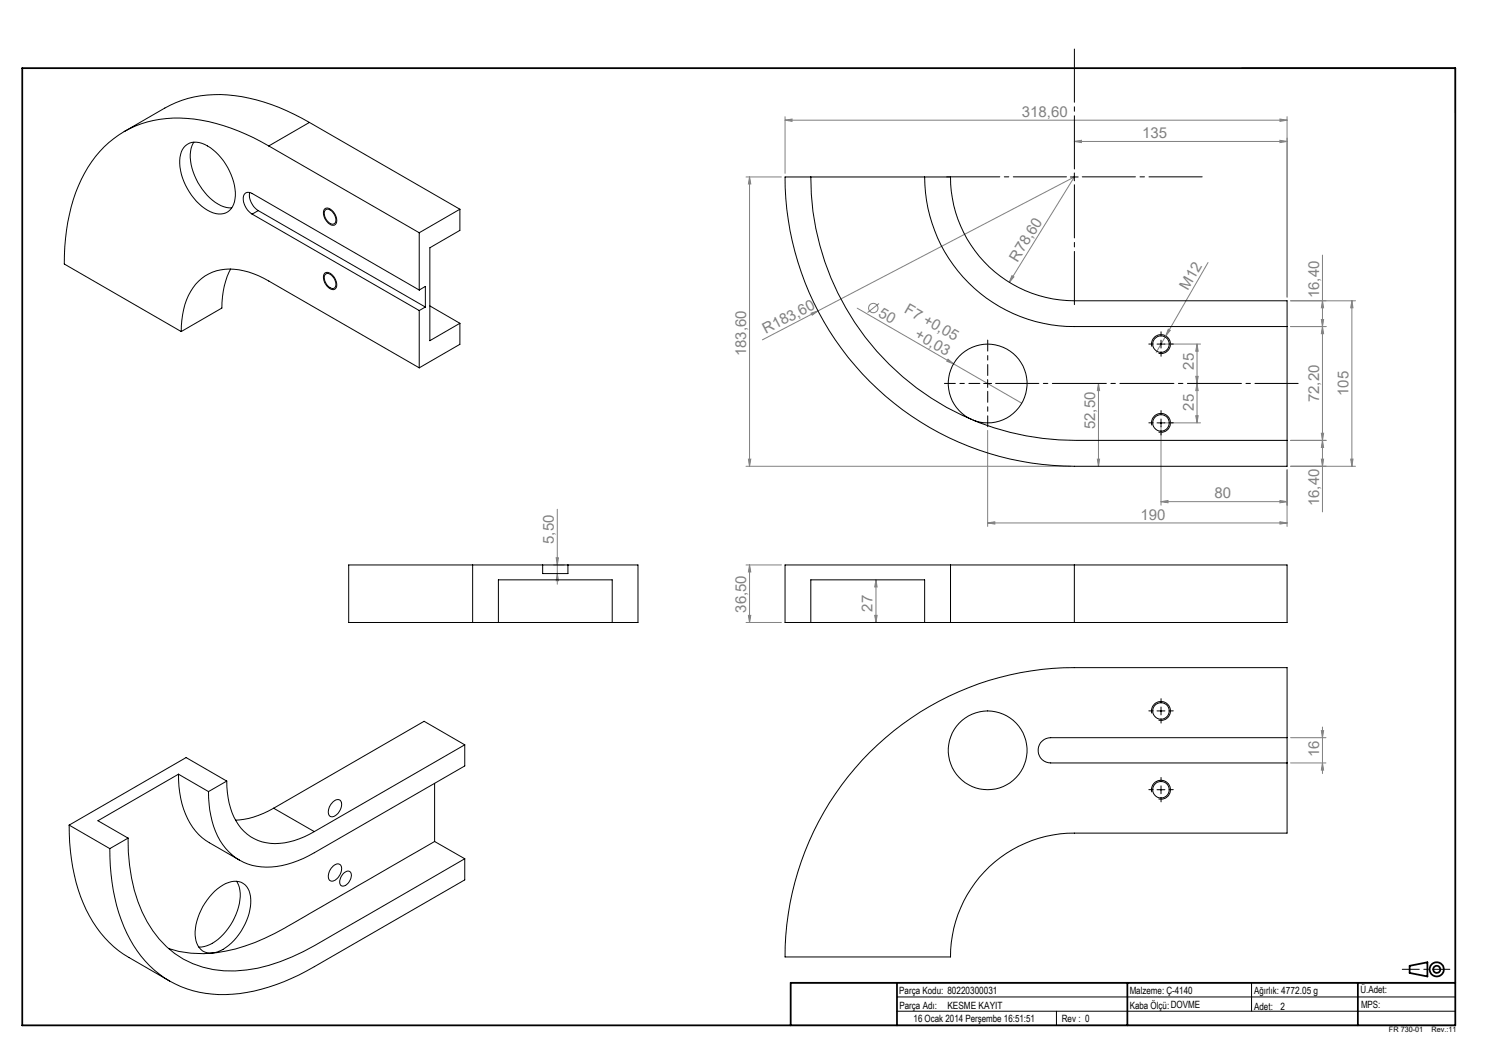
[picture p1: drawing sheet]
<svg xmlns="http://www.w3.org/2000/svg" width="420mm" height="297mm" viewBox="0 0 420 297" stroke-linecap="round" stroke-linejoin="round" font-family="sans-serif">
<g fill="none" stroke="#000" stroke-width=".5">
<path d="M6.3 19.2h404.2v270h-404.2zM253 277.2v12M318 277.2v12M383 277.2v12M397.6 272.4l5-1v4l-5-1zM410.5 277.2h-187.5v12"/>
<circle cx="405.3" cy="273.4" r="1.01"/>
<circle cx="405.3" cy="273.4" r="2"/>
</g>
<g fill="none" stroke="#000" stroke-width=".28">
<path d="M350.2 19.2h60.3v12.6M91.5 59a1.84 1.84 0 0 1 2.7 1 2.54 2.54 0 0 1 .1 3.5 3.3 3.3 0 0 1-3.1-3.3zM301.9 49.9h2.2M303 48.8v2.2M91.5 77.1a2.11 2.11 0 0 1 2.9 1.4 2.11 2.11 0 0 1-.2 3.2 3.3 3.3 0 0 1-2.7-4.6zM324.9 97.8a2.66 2.66 0 0 1 2.3-3.4 2.66 2.66 0 0 1 2.9 2.9 2.66 2.66 0 0 1-3.3 2.3M326.4 97h2.2M327.5 96v2.2M277.5 108.2h2.2M278.6 107.1v2.2M324.9 120a2.66 2.66 0 0 1 2.3-3.4 2.66 2.66 0 0 1 2.9 2.9 2.66 2.66 0 0 1-3.3 2.3M326.4 119.3h2.2"/>
<path d="M327.5 118.2v2.2M327.5 199.4v2.2M324.9 201.2a2.66 2.66 0 0 1 2.3-3.3 2.66 2.66 0 0 1 2.9 2.9 2.66 2.66 0 0 1-3.3 2.3M326.4 200.5h2.2M94 226.1a1.34 1.34 0 0 1 1.8-.5 1.34 1.34 0 0 1 .5 1.9 3.3 3.3 0 0 1-3 2.8 2.59 2.59 0 0 1 .4-3.9zM324.9 223.4a2.66 2.66 0 0 1 2.3-3.3 2.66 2.66 0 0 1 2.9 2.9 2.66 2.66 0 0 1-3.3 2.3M326.4 222.7h2.2M327.5 221.6v2.3M94 244.3a1.34 1.34 0 0 1 1.8-.5 1.34 1.34 0 0 1 .5 1.8 3.4 3.4 0 0 1-2.9 2.9 1.98 1.98 0 0 1-.4-3zM223 277.2h187.5M353 277.2v8M223 289.2h187.5"/>
<path d="M253 285.2h157.5M253 281.2h157.5M298 285.2v4"/>
</g>
<path d="M395.5 273.4h13.5" fill="none" stroke="#000" stroke-width=".28" stroke-dasharray="15.2 1.3 1.3 1.3" stroke-dashoffset="10.4"/>
<g fill="none" stroke="#808080" stroke-width=".28">
<path d="M221.4 33.9l2-.3v.6zM221.4 32.9v16M221.4 33.9h141.6M303 39.9l2-.3v.6zM303 39.9h60M361 39.6l2 .3-2 .3zM361 33.6l2 .3-2 .3zM363 32.9v50.9M210.4 49.9h10M211.4 49.9l.4 2h-.7zM211.4 49.9v81.6M284.7 79.6l18.3-29.7-72.3 37.8"/>
<path d="M285.4 77.7l.6 .4-1.3 1.5zM340.7 74l-11.9 20.8M373 72v72.4M228.8 88.3l1.9-.6-1.6 1.2zM230.7 87.7l-15.6 8.1M241.8 86.9l46.4 26.8M247.9 85.6l-3.2 2.6M328.5 97h10.1M328.8 94.8l-2.7 4.6M329.5 92.8l.6 .4-1.3 1.6zM337.6 97l.4 2.1h-.7zM337.6 97v22.3"/>
<path d="M364 92.1h10.1M372.7 90.1h.6l-.3 2zM373 84.8l.3 2h-.6zM373 92.1l.3 2h-.6zM381.3 84.8l.3 2h-.6zM381.3 84.8v46.7M382.3 84.8h-18.3M267.4 101.3l1.6 1.3-1.9-.7zM309.8 108.2l.4 2h-.7zM309.8 108.2v23.3M328.5 119.3h10.1M337.3 106.1h.7l-.4 2.1z"/>
<path d="M337.3 117.3h.7l-.4 2zM337.6 108.2l.4 2h-.7zM210.4 131.5h91.6M211.1 129.5h.7l-.4 2zM278.6 121.4v27.1M309.5 129.5h.7l-.4 2zM327.5 120.3v22.2M363 132.5v16M364 124.2h10.1M372.7 129.5h.6l-.3 2zM372.7 122.2h.6l-.3 2zM373 124.2l.3 2h-.6z"/>
<path d="M381 129.5h.6l-.3 2zM382.3 131.5h-18.3M156.2 159.3h3M156.9 157.3h.6l-.3 2zM157.2 143.6v21.2M210.4 159.3h10M211.4 159.3v16.3M211.4 159.3l.4 2h-.7zM278.6 147.5l2-.3v.6zM278.6 147.5h84.4M327.5 141.5l2-.3v.6zM327.5 141.5h35.5"/>
<path d="M361 141.2l2 .3-2 .3zM361 147.2l2 .3-2 .3zM157.2 161.8l.3 2h-.6zM210.4 175.6h10M211.1 173.6h.7l-.4 2zM246.1 175.6h13.7M246.7 173.6h.7l-.3 2zM247.1 163.5l.3 2.1h-.7zM247.1 163.5v12.1M364 215.2h10M364 208.1h10M372.7 206.1h.6l-.3 2z"/>
<path d="M373 215.2l.3 2h-.6zM373 205.1v13.1"/>
<circle cx="246.3" cy="86.9" r="1.33"/>
</g>
<g fill="none" stroke="#000" stroke-width=".28" stroke-dasharray="15.2 1.3 1.3 1.3">
<path d="M325.3 97h-1.3M327.5 99.3v1.2M327.5 94.8v-1.2M329.7 97h1.2M325.3 119.3h-1.3M327.5 117v-1.2M329.7 119.3h1.2M327.5 121.5v1.2M327.5 198.3v-1.2M325.3 200.5h-1.3M327.5 202.7v1.2M329.7 200.5h1.2"/>
<path d="M325.3 222.7h-1.3M327.5 220.5v-1.2M327.5 224.9v1.3M329.7 222.7h1.2"/>
</g>
<path d="M276.4 108.1h-10M278.6 110.4v10M278.6 105.9v-10" fill="none" stroke="#000" stroke-width=".28" stroke-dasharray="15.2 1.3 1.3 1.3" stroke-dashoffset="12.1"/>
<path d="M280.8 108.1h85.4" fill="none" stroke="#000" stroke-width=".28" stroke-dasharray="15.2 1.3 1.3 1.3" stroke-dashoffset="3"/>
<path d="M300.8 49.9h-33.8M303 47.7v-33.9M303 52.1v33.8M305.3 49.9h33.8" fill="none" stroke="#000" stroke-width=".28" stroke-dasharray="15.2 1.3 1.3 1.3" stroke-dashoffset=".2"/>
<g fill="#808080">
<path d="M267.4 101.3l1.6 1.3-1.9-.7z"/>
<path d="M228.8 88.3l1.9-.6-1.6 1.2z"/>
<path d="M285.4 77.7l.6 .4-1.3 1.5z"/>
<path d="M329.5 92.8l.6 .4-1.3 1.6z"/>
<path d="M361 39.6l2 .3-2 .3zM303 39.9l2-.3v.6z"/>
<path d="M361 141.2l2 .3-2 .3zM327.5 141.5l2-.3v.6zM361 147.2l2 .3-2 .3zM278.6 147.5l2-.3v.6zM361 33.6l2 .3-2 .3zM221.4 33.9l2-.3v.6z"/>
<path d="M373 92.1l.3 2h-.6zM372.7 122.2h.6l-.3 2z"/>
<path d="M373 215.2l.3 2h-.6zM372.7 206.1h.6l-.3 2z"/>
<path d="M337.3 106.1h.7l-.4 2.1zM337.6 97l.4 2.1h-.7zM337.3 117.3h.7l-.4 2zM337.6 108.2l.4 2h-.7zM246.7 173.6h.7l-.3 2zM247.1 163.5l.3 2.1h-.7z"/>
<path d="M211.1 129.5h.7l-.4 2zM211.4 49.9l.4 2h-.7zM157.2 161.8l.3 2h-.6zM156.9 157.3h.6l-.3 2z"/>
<path d="M381 129.5h.6l-.3 2zM381.3 84.8l.3 2h-.6z"/>
<path d="M211.4 159.3l.4 2h-.7zM211.1 173.6h.7l-.4 2z"/>
<path d="M309.8 108.2l.4 2h-.7zM309.5 129.5h.7l-.4 2zM373 84.8l.3 2h-.6zM372.7 90.1h.6l-.3 2zM373 124.2l.3 2h-.6zM372.7 129.5h.6l-.3 2z"/>
</g>
<g fill="none" stroke="#000" stroke-width=".28">
<path d="M87.3 34.5a49.9 49.9 0 0 0-28.8-7.7 28.6 28.6 0 0 0-12 3.7l-11.5 6.6M87.3 34.5l-11.5 6.7M87.3 34.5l42.4 24.5M52.3 41.1a5.6 5.6 0 0 1 7 .6 17 17 0 0 1 7 14.4 4.5 4.5 0 0 1-7 3.6 16.8 16.8 0 0 1-8.5-15.3l.1-.8a4.5 4.5 0 0 1 1.4-2.5zM54.7 40.1a9.5 9.5 0 0 0-.2 8.3 15.2 15.2 0 0 0 9.4 10.1l1.5 .1M70.4 54.3a5.3 5.3 0 0 0 2.4 5.1M72.8 59.4l47.2 27.2M72.8 59.4l-1.7 1M75.8 41.2a49.9 49.9 0 0 0-28.8-7.8 29.2 29.2 0 0 0-24.9 19 55.9 55.9 0 0 0-4 22.1l33 19M75.8 41.2l42.5 24.4M91.8 59.2a1.98 1.98 0 0 1 2.6 1.5l.3 .9a1.14 1.14 0 0 1-.4 1.5 1.14 1.14 0 0 1-1.6-.3 2.83 2.83 0 0 1-.9-3.6zM129.7 59v6l-8.5 4.9v26.2l8.5-4.9"/>
<path d="M129.7 59l-11.4 6.6M221.4 49.9h46.7a35 35 0 0 0 34.9 34.9h60v46.7h-60a81.6 81.6 0 0 1-81.6-81.6zM228.7 49.9a74.4 74.4 0 0 0 74.6 74.3h59.7M260.8 49.9a42.2 42.2 0 0 0 42.2 42.2h60M65.1 75.9a23 23 0 0 0-2.5 11l-11.5 6.6M71.1 60.4a5 5 0 0 1-2.2-5.5 1.53 1.53 0 0 1 2.2-.3l47.2 27.2M71.1 60.4l47.2 27.2M91.8 77.3a2.05 2.05 0 0 1 2.6 1.5l.3 1a1.14 1.14 0 0 1-.4 1.5 1.14 1.14 0 0 1-1.6-.4 2.83 2.83 0 0 1-.9-3.6zM118.3 65.6v16.2M51.1 93.5a19.5 19.5 0 0 1 4.9-14.2 13.8 13.8 0 0 1 14.1-2.6l2.9 1.1 2.8 1.5 42.5 24.4M118.3 87.6v16.1M118.3 81.8l1.7-1v5.8"/>
<path d="M120 86.6l-1.7 1M121.2 86.3l8.5 4.9M129.7 91.2v5.9l-11.4 6.6M274 118.3a11.1 11.1 0 0 1-2.1-18.9 11.1 11.1 0 0 1 17.7 6.9 11.1 11.1 0 0 1-14.3 12.5l-.8-.3M133.3 159.3h-34.9v16.3h34.9M133.3 159.3h19.8M133.3 159.3v16.3M153.1 159.3h7.1M153.1 159.3v2.5h7.1v-2.5M160.2 159.3h19.8v16.3h-7.3v-12.1h-32.1v12.1h-7.3M268.1 159.3h34.9M268.1 159.3h-46.7v16.3h7.3v-12.1h32.1v12.1h7.3"/>
<path d="M268.1 159.3v16.3M303 159.3h60v16.3h-60M303 159.3v16.3M140.7 175.6h31.9M228.7 175.6h32M268.1 175.6h34.9M50.3 218.4a23.7 23.7 0 0 0 5.7 17l3.1 2.3 8.5 4.9M50.3 218.4l8.5 4.9M50.3 218.4l-22.7 13.1 8.5 4.9M131.1 210.1v5.9l-42.4 24.5a23.9 23.9 0 0 1-17.6 3.6 16.2 16.2 0 0 1-11.3-12.5l-.6-3.1-.4-5.2M131.1 210.1l-42.4 24.5M131.1 210.1l-11.5-6.7-42.4 24.6"/>
<path d="M245.3 212.2a81.8 81.8 0 0 1 57.7-23.9h60v46.7h-60a34.8 34.8 0 0 0-34.9 34.9h-46.7a81.8 81.8 0 0 1 23.9-57.7zM363 208.1h-66.6a3.6 3.6 0 0 0-3.6 3.5 3.6 3.6 0 0 0 3.6 3.6h66.6M19.5 232.7a52.2 52.2 0 0 0 6.7 27.3 29.1 29.1 0 0 0 10.2 10.1l11.5 6.6M19.5 232.7l11.5 6.7M31 239.4a52.2 52.2 0 0 0 6.6 27.2 28.9 28.9 0 0 0 28 13.8 54.1 54.1 0 0 0 23.1-7.7l42.4-24.5v-6M36.1 236.4a44.5 44.5 0 0 0 7 26.1 26.5 26.5 0 0 0 26.5 11.1 52.9 52.9 0 0 0 19.3-7l42.2-24.4M36.1 236.4l-5.1 3M64 220.3a19.9 19.9 0 0 0 4.9 14.2 13.8 13.8 0 0 0 14.1 2.6l2.8-1.1 2.9-1.4M64 220.3l-11.5-6.6-33 19M64 220.3l-5.2 3M77.2 228a22.8 22.8 0 0 1-10.8 3.3M77.2 228l11.5 6.6"/>
<path d="M122.6 237.3l-36.6 21.2a133.5 133.5 0 0 1-14 7.3 36 36 0 0 1-24.4 1.7M122.6 237.3l8.5 4.9M122.6 220.9v16.4M60.5 251.4a7.7 7.7 0 0 1 7.5-2.6 5.4 5.4 0 0 1 2.7 5.8 17 17 0 0 1-8.6 13.6 4.5 4.5 0 0 1-7-3.7 16.8 16.8 0 0 1 5.4-13.1zM66.7 248.6a9.5 9.5 0 0 1 .3 8.3 16.2 16.2 0 0 1-8.7 9.9l-2.2 .3M97.1 246.2a1.15 1.15 0 0 1 1.5-.4 1.15 1.15 0 0 1 .5 1.5 2.87 2.87 0 0 1-2.7 2.6 2.01 2.01 0 0 1 0-3z"/>
<circle cx="327.5" cy="97.1" r="2.32"/>
<circle cx="327.5" cy="119.3" r="2.33"/>
<circle cx="278.6" cy="211.6" r="11.1"/>
<circle cx="327.5" cy="200.5" r="2.34"/>
<circle cx="327.5" cy="222.7" r="2.33"/>
</g>
<g font-size="4.2" fill="#808080">
<text x="288.3" y="32.9">318,60</text>
<text x="322.2" y="38.9">135</text>
<text x="287" y="74" transform="rotate(-58 287 74)">R78,60</text>
<text x="335.1" y="82" transform="rotate(-60 335.1 82)">M12</text>
<text x="247.5" y="89.2" transform="rotate(30 247.5 89.2)">50</text>
<text x="254.9" y="88" transform="rotate(30 254.9 88)">F7 +0,05</text>
<text x="372.1" y="84.1" transform="rotate(-90 372.1 84.1)">16,40</text>
<text x="216" y="94.3" transform="rotate(-28 216 94.3)">R183,60</text>
<text x="257.8" y="95.1" transform="rotate(30 257.8 95.1)">+0,03</text>
<text x="210.5" y="100.5" transform="rotate(-90 210.5 100.5)">183,60</text>
<text x="336.7" y="104.3" transform="rotate(-90 336.7 104.3)">25</text>
<text x="372.1" y="113.5" transform="rotate(-90 372.1 113.5)">72,20</text>
<text x="380.4" y="111.7" transform="rotate(-90 380.4 111.7)">105</text>
<text x="336.7" y="115.8" transform="rotate(-90 336.7 115.8)">25</text>
<text x="308.9" y="121.1" transform="rotate(-90 308.9 121.1)">52,50</text>
<text x="342.6" y="140.5">80</text>
<text x="372.1" y="142.8" transform="rotate(-90 372.1 142.8)">16,40</text>
<text x="321.7" y="146.5">190</text>
<text x="156.3" y="153.4" transform="rotate(-90 156.3 153.4)">5,50</text>
<text x="210.5" y="172.8" transform="rotate(-90 210.5 172.8)">36,50</text>
<text x="246.1" y="172.5" transform="rotate(-90 246.1 172.5)">27</text>
<text x="372.1" y="213.5" transform="rotate(-90 372.1 213.5)">16</text>
</g>
<g font-size="2.8">
<text x="253.7" y="280.4">Parça Kodu: 80220300031</text>
<text x="318.6" y="280.5">Malzeme: Ç-4140</text>
<text x="353.8" y="280.5">Ağırlık: 4772.05 g</text>
<text x="383.7" y="280.2">Ü.Adet:</text>
<text x="253.7" y="284.5">Parça Adı:</text>
<text x="267.2" y="284.5">KESME KAYIT</text>
<text x="318.7" y="284.5">Kaba Ölçü:DOVME</text>
<text x="353.7" y="284.8">Adet:</text>
<text x="361.1" y="284.8">2</text>
<text x="383.9" y="284.2">MPS:</text>
<text x="257.7" y="288.3">16 Ocak 2014 Perşembe 16:51:51</text>
<text x="299.5" y="288.3">Rev : 0</text>
</g>
<g font-size="2.1">
<text x="391.8" y="290.9">FR 730-01</text>
<text x="403.8" y="290.9">Rev.:11</text>
</g>
</svg>
